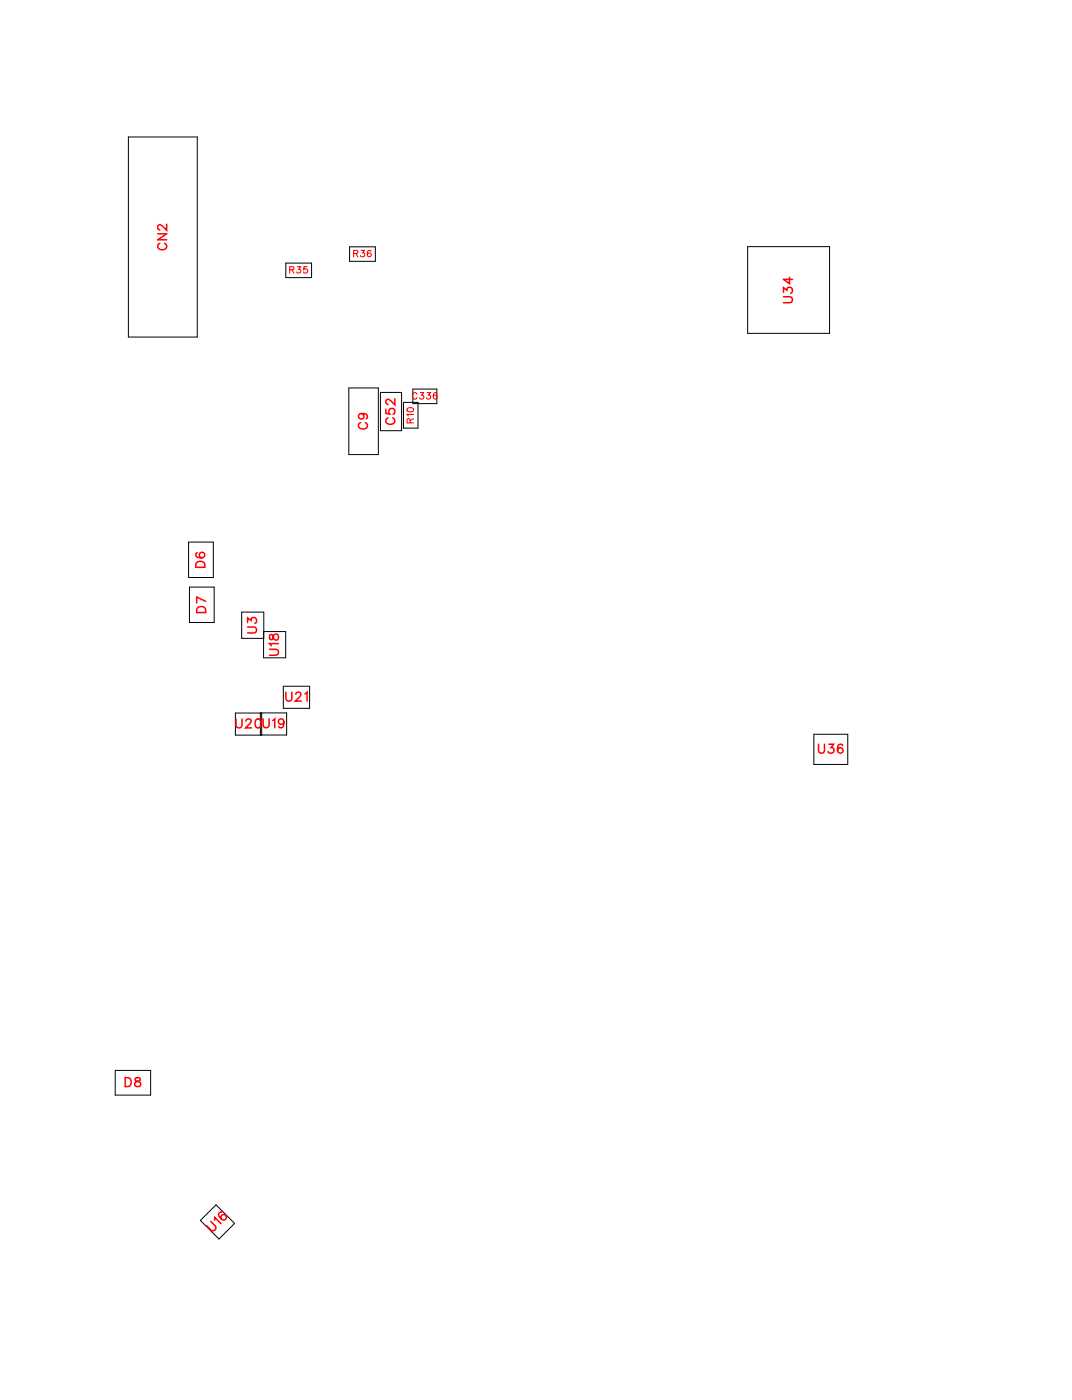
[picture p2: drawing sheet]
<svg xmlns="http://www.w3.org/2000/svg" width="85mm" height="111mm" viewBox="0 0 85 111" stroke-linecap="round" stroke-linejoin="round" font-family="sans-serif">
<g fill="none" stroke="#000" stroke-width=".08">
<path d="M10.2 10.9h5.4v15.8h-5.4zM27.7 19.6h2v1.1h-2zM59.2 19.5h6.5v6.9h-6.5zM22.6 20.8h2.1v1.2h-2.1zM27.6 30.7h2.4v5.3h-2.4zM30.1 31.1h1.7v3h-1.7zM31.9 31.9h1.2v2h-1.2zM32.7 30.8h1.9v1.2h-1.9zM14.9 43h2v2.8h-2zM15 46.5h2v2.8h-2zM20.6 56.5v1.7h2.1v-1.7h-4.1v1.7h2.1v-1.7M20.9 50h1.7v2.1h-1.7v-3.6h-1.8v2.1h1.8"/>
<path d="M22.4 54.4h2.1v1.7h-2.1zM64.4 58.2h2.7v2.4h-2.7zM9.1 84.8h2.8v2h-2.8zM15.9 96.7l1.2-1.2 1.5 1.4-1.3 1.3z"/>
</g>
<g fill="none" stroke="#f00" stroke-width=".12">
<path d="M12.5 18.5h.7l-.7 .5h.7M12.7 19.3a.26 .26 0 0 0-.2 .3 .26 .26 0 0 0 .3 .2h.1a.26 .26 0 0 0 .3-.2 .26 .26 0 0 0-.2-.3M13.2 17.8v.4l-.3-.3-.3-.1-.1 .1v.2l.2 .1M28.6 33.5a.26 .26 0 0 0-.2 .3 .26 .26 0 0 0 .3 .2h.1a.26 .26 0 0 0 .3-.2 .26 .26 0 0 0-.2-.3M28.6 32.8a.22 .22 0 0 1 .2 .3 .22 .22 0 0 1-.3 .1 .22 .22 0 0 1 0-.4h.1a.34 .34 0 0 1 .5 .2l-.1 .2M30.6 32.4v.4h.3a.25 .25 0 0 1-.1-.4 .25 .25 0 0 1 .4 .1 .25 .25 0 0 1-.1 .3M30.7 33.1a.26 .26 0 0 0-.1 .3 .26 .26 0 0 0 .2 .2h.2a.26 .26 0 0 0 .3-.2 .26 .26 0 0 0-.2-.3M31.3 31.6v.5l-.4-.4-.2-.1-.1 .2v.1l.1 .1M62 23.5h.5l.2 .2-.1 .3h-.6M62 23.2v-.4l.3 .2a.24 .24 0 0 1 .4-.2 .24 .24 0 0 1-.1 .4M62.5 22v.5l-.5-.4h.7M15.6 44.5h.2h.3l.1 .5h-.7z"/>
<path d="M15.6 43.8h-.1a.35 .35 0 0 0 .3 .4 .35 .35 0 0 0 .4-.2 .22 .22 0 0 0-.2-.2 .22 .22 0 0 0-.2 .2 .22 .22 0 0 0 .2 .2M15.7 48.1h.1h.4l.1 .4h-.7zM16.3 47.6l-.7-.3v.5M18.7 57v.5l.2 .2 .2-.1 .1-.6M19.5 57.1l.1-.1h.1l.2 .1-.1 .2-.4 .4h.5M19.6 49.7h.5l.2 .2-.1 .2-.6 .1M19.6 49.3v-.3l.3 .2a.24 .24 0 0 1 .4-.2 .24 .24 0 0 1-.1 .4M20.3 57h.1a.37 .37 0 0 1 .3 .3 .37 .37 0 0 1-.3 .4 .45 .45 0 0 1-.1-.7zM20.8 57v.5l.2 .2 .3-.1v-.6M21.3 51.4h.5l.2 .2-.1 .3h-.6M21.4 50.3v.3l.1 .1 .3-.5a.24 .24 0 0 1 .3 .3 .24 .24 0 0 1-.3 .2l-.1-.1-.1-.3zM21.6 57.1l.2-.1v.7"/>
<path d="M22 51h-.7l.2 .2M22.5 57.2a.22 .22 0 0 1-.3 .2 .22 .22 0 0 1-.1-.4 .22 .22 0 0 1 .3 .1l.1 .1a.34 .34 0 0 1-.3 .5l-.1-.1M22.6 54.8v.6l.2 .2 .3-.1v-.7M23.4 55l.2-.2h.1l.1 .2-.1 .2-.3 .4h.5M24.1 55l.2-.2v.8M64.8 59v.5l.2 .2 .2-.1 .1-.6M65.6 59h.4l-.2 .2a.24 .24 0 0 1 .2 .4 .24 .24 0 0 1-.4-.1M66.7 59.1v-.1a.35 .35 0 0 0-.4 .3 .35 .35 0 0 0 .2 .4 .22 .22 0 0 0 .3-.2 .22 .22 0 0 0-.2-.3 .22 .22 0 0 0-.3 .2M9.9 85.4h.2a.38 .38 0 0 1 .3 .3 .38 .38 0 0 1-.3 .4h-.2zM10.7 85.4v.2l.3 .1 .1 .2a.24 .24 0 0 1-.2 .2 .24 .24 0 0 1-.2-.2l.4-.3v-.2zM16.7 96.8l.4 .4-.1 .3h-.3l-.3-.4M17 96.7v-.2l.5 .5"/>
<path d="M17.6 96h-.1a.35 .35 0 0 0-.1 .5 .35 .35 0 0 0 .4 .1 .22 .22 0 0 0 .1-.3 .22 .22 0 0 0-.3 0 .22 .22 0 0 0-.1 .3"/>
</g>
<g fill="none" stroke="#f00" stroke-width=".08">
<path d="M28.6 19.8h.3l-.2 .2a.17 .17 0 0 1 .1 .3 .17 .17 0 0 1-.3 0M29.4 19.9a.22 .22 0 0 0-.3 .2 .22 .22 0 0 0 .3 .2 .16 .16 0 0 0-.1-.3 .16 .16 0 0 0-.2 .2M22.9 21.4l.3-.1 .1-.1-.4-.1v.5M23.1 21.4l.2 .2M23.5 21.1h.3l-.1 .2a.17 .17 0 0 1 .1 .3 .17 .17 0 0 1-.3-.1M24.3 21.1h-.2l-.1 .2a.18 .18 0 0 1 .3 0 .18 .18 0 0 1 0 .3 .18 .18 0 0 1-.3-.1M28 20.1h.3v-.2l-.3-.1v.5M28.2 20.1l.1 .2M32.3 32.4a.25 .25 0 0 1 .3-.1 .25 .25 0 0 1 .1 .3 .25 .25 0 0 1-.3 .1 .25 .25 0 0 1-.1-.3zM32.5 33.5l-.1-.3h-.1l-.1 .3h.5M32.7 32.8h-.5l.1 .2M32.7 33.2l-.2 .1"/>
<path d="M33 31.2a.19 .19 0 0 0-.2-.1 .19 .19 0 0 0-.1 .2v.1a.19 .19 0 0 0 .1 .2 .19 .19 0 0 0 .2-.1M33.3 31.1h.2l-.1 .2a.17 .17 0 0 1 .1 .3 .17 .17 0 0 1-.3-.1M33.8 31.1h.3l-.2 .2a.18 .18 0 0 1 .2 .3 .17 .17 0 0 1-.3-.1M34.6 31.2v-.1a.22 .22 0 0 0-.3 .3 .22 .22 0 0 0 .3 .1 .16 .16 0 0 0-.1-.2 .16 .16 0 0 0-.2 .2"/>
</g>
<g font-size="1.2" fill="#fff">
<text x="13.5" y="19.8" transform="rotate(-90 13.5 19.8)">CN2</text>
<text x="63" y="24" transform="rotate(-90 63 24)">U34</text>
<text x="29.4" y="34.1" transform="rotate(-90 29.4 34.1)">C9</text>
<text x="31.6" y="33.7" transform="rotate(-90 31.6 33.7)">C52</text>
<text x="16.5" y="45" transform="rotate(-90 16.5 45)">D6</text>
<text x="16.6" y="48.6" transform="rotate(-90 16.6 48.6)">D7</text>
<text x="20.6" y="50.2" transform="rotate(-90 20.6 50.2)">U3</text>
<text x="22.3" y="52" transform="rotate(-90 22.3 52)">U18</text>
<text x="18.6" y="58">U20U19</text>
<text x="22.6" y="55.8">U21</text>
<text x="64.7" y="60">U36</text>
<text x="9.9" y="86.4">D8</text>
<text x="17" y="97.9" transform="rotate(-45 17 97.9)">U16</text>
</g>
<g font-size=".9" fill="#fff">
<text x="22.9" y="21.9">R35</text>
<text x="28" y="20.6">R36</text>
<text x="32.6" y="31.8">C336</text>
<text x="33" y="33.5" transform="rotate(-90 33 33.5)">R10</text>
</g>
</svg>
